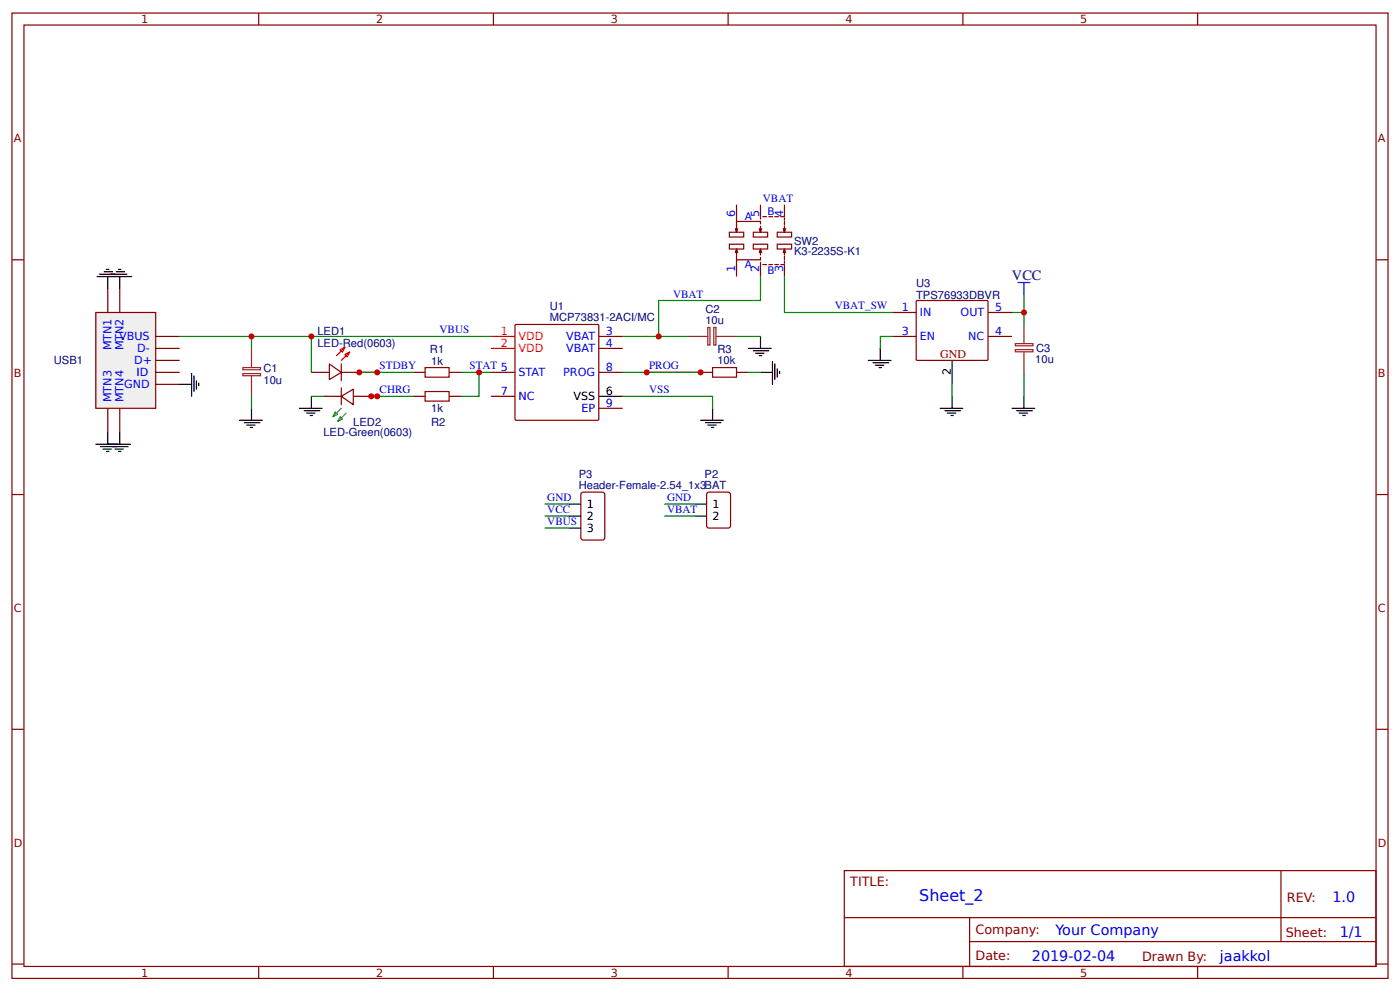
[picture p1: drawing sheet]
<svg xmlns="http://www.w3.org/2000/svg" width="309mm" height="219mm" viewBox="0 0 309 219" stroke-linecap="round" stroke-linejoin="round" font-family="sans-serif">
<g fill="none" stroke="#800" stroke-width=".26">
<path d="M2.6 2.9h304.1v213.2h-304.1zM5.3 5.5h298.7v208h-298.7zM57.1 2.9v2.6M109 2.9v2.6M160.9 2.9v2.6M212.7 2.9v2.6M264.6 2.9v2.6M2.6 57.4h2.7M304 57.4h2.7M197.1 69h5.3M197.1 74.3h5.3M202.4 66.5l.3-.1h15.5l.1 .2-.1 12.9-.2 .1h-15.5l-.1-.3z"/>
<path d="M218.3 69h5.3M218.3 74.3h5.3M2.6 109.2h2.7M304 109.2h2.7M2.6 161.1h2.7M304 161.1h2.7M186.5 192.3h117.5v21.2h-117.5zM283 192.3v15.7M2.6 213h2.7M57.1 213.5v2.6M109 213.5v2.6M160.9 213.5v2.6"/>
<path d="M186.6 202.7h117.3M212.7 213.5v2.6M214.2 208h89.7M214.2 202.7v10.6M264.6 213.5v2.6M304 213h2.7"/>
</g>
<path d="M210.3 79.6v5.3" fill="none" stroke="#000" stroke-width=".26"/>
<path d="M21.2 69h13.2v21.2h-13.2z" fill="#efefef" stroke="#800" stroke-width=".26"/>
<g fill="none" stroke="#800" stroke-width=".26">
<path d="M161.1 51.3h3.2v1.1h-3.2zM161.1 53.9h3.2v1.1h-3.2zM162.5 55.8l.2-.8v2.4h5.3v-.5M162.7 55l.3 .8M162.7 45.2v3.7M162.7 57.4v3.7M163 50.5l-.3 .8M166.4 51.3h3.2v1.1h-3.2zM166.4 53.9h3.2v1.1h-3.2zM167.7 55.8l.3-.8v1.3M168 50v1.3l-.3-.8M168 49.5v-.6h-5.3v2.4l-.2-.8"/>
<path d="M168 55l.3 .8M168 45.2v3.2M168 57.9v3.2M168.3 50.5l-.3 .8M168.5 58.4h.8M168.5 47.9h.8M169.9 58.4h.8M169.9 47.9h.8M171.2 58.4h.8M171.2 47.9h.8M171.7 51.3h3.2v1.1h-3.2zM171.7 53.9h3.2v1.1h-3.2z"/>
<path d="M172.5 58.4h.8v2.7M173 55.8l.3-.8v1.3M173.3 50v1.3l-.3-.8M173.3 55l.3 .8M173.3 45.2v2.7h-.8M173.3 48.1v.6M173.3 48.9v.8M173.3 56.6v.8M173.3 57.7v.5M173.6 50.5l-.3 .8M23.8 63.7v5.3M26.5 63.7v5.3"/>
<path d="M34.4 74.3h5.3M34.4 77h5.3M34.4 79.6h5.3M113.8 71.8l.2-.1h18l.3 .1v20.8l-.1 .2h-18.2l-.2-.1zM132.3 74.3h5.3M132.3 77h5.3M23.8 90.2v5.3M26.5 90.2v5.3M34.4 84.9h5.3M34.4 82.3h5.3M68.8 82.3h4M71.4 87.6h4"/>
<path d="M72.8 80.4l2.6 1.9-2.6 1.5zM75.4 87.6l2.7-1.6v3.4zM75.4 82.3h4M75.4 80.4v3.7M75.4 85.7v3.7M78.1 87.6h3.9M91.3 82.3h2.6M91.3 87.6h2.6M99.2 82.3h2.7M99.2 87.6h2.7M108.5 82.3h5.3M108.5 87.6h5.3"/>
<path d="M132.3 82.3h5.3M132.3 90.2h5.3M154.8 82.3h2.6M162.7 82.3h2.7M128.6 108.8l4.5-.1 .4 .3 .1 9.8-.2 .4-4.5 .1-.5-.3-.1-9.8zM156.4 108.8l4.5-.1 .4 .3 .1 7.1-.3 .5-4.5 .1-.4-.3-.1-7.2z"/>
</g>
<path d="M224.9 62.4h2.6M226.2 62.4v2.7" fill="none" stroke="#00f" stroke-width=".26"/>
<g fill="none" stroke="#080" stroke-width=".26">
<path d="M39.7 74.3h68.8M55.6 74.3v2.7M68.8 74.3v8M145.5 74.3h6.6M162.7 74.3h5.3M168 61.1v5.3h-22.5v7.9h-7.9M173.3 61.1v7.9h23.8M197.1 74.3h-2.6v2.7M226.2 65.1v3.9h-2.6M226.2 69v2.7M55.6 87.6v2.6M68.8 87.6h2.6"/>
<path d="M79.4 82.3h11.9M82 87.6h9.3M101.9 82.3h6.6M105.8 82.3v5.3h-3.9M137.6 87.6h19.8v2.6M137.6 82.3h17.2M165.4 82.3h2.6M210.3 84.9v2.7M226.2 82.3v5.3M120.4 111.4h5.3M120.4 114h5.3M120.4 116.7h5.3"/>
<path d="M146.8 111.4h6.7M146.8 114h6.7"/>
</g>
<g fill="none" stroke="#000" stroke-width=".26">
<path d="M23.5 59.5h.6M26.2 59.5h.5M21.4 61.1h7.7M22 60.6h6M23 60h1.9M23.8 61.1v2.6M25.7 60h1.8M26.5 61.1v2.6M165.4 77h5M166.4 77.5h3.5M167 78h1.8M167.7 78.6h.6"/>
<path d="M168 74.3v2.7M170.7 79.9v5M191.8 79.6h5M194.5 77v2.6M21.2 98.1h7.6M22.2 98.7h6.1M22.8 99.2h1.8M23.5 99.7h.6M23.8 95.5v2.6M25.4 99.2h1.9M26.2 99.7h.5M26.5 95.5v2.6"/>
<path d="M39.7 84.9h2.6M42.3 82.5v5.1M42.9 83.1v3.4M43.4 84.1v1.9M43.9 84.6v.6M52.9 92.8h5M54 93.4h3.4M54.5 93.9h1.9M55.3 94.4h.5M55.6 90.2v2.6M66.1 90.2h5.1M67.2 90.7h3.4"/>
<path d="M67.7 91.3h1.9M68.5 91.8h.6M68.8 87.6v2.6M132.3 87.6h5.3M154.8 92.8h5M155.8 93.4h3.5M156.4 93.9h1.8M157.2 94.4h.5M157.4 90.2v2.6M168 82.3h2.7M171.2 80.4v3.4M171.7 81.5v1.8"/>
<path d="M172.2 82v.5M192.9 80.1h3.4M193.4 80.7h1.9M194.2 81.2h.5M207.7 90.2h5M208.8 90.7h3.4M209.3 91.3h1.8M210.1 91.8h.5M210.3 87.6v2.6M223.6 90.2h5M224.6 90.7h3.5M225.2 91.3h1.8"/>
<path d="M226 91.8h.5M226.2 87.6v2.6M125.7 111.4h2.6M125.7 114h2.6M125.7 116.7h2.6M153.5 111.4h2.6M153.5 114h2.6"/>
</g>
<path d="M93.9 81.2h5.3v2.1h-5.3zM93.9 86.5h5.3v2.1h-5.3zM157.4 81.2h5.3v2.1h-5.3z" fill="none" stroke="#a00000" stroke-width=".26"/>
<path d="M55.6 77v4.2M152.1 74.3h4.3M156.4 72.3h.4v3.9h-.4zM157.7 72.3h.5v3.9h-.5zM158.2 74.3h4.5M224.3 77.2h3.9v.5h-3.9zM224.3 75.9h3.9v.5h-3.9zM226.2 71.7v4.2M226.2 77.8v4.5M53.7 82.5h3.8v.5h-3.8zM53.7 81.2h3.8v.5h-3.8zM55.6 83.1v4.5" fill="none" stroke="#8d2323" stroke-width=".26"/>
<path d="M74.1 91l.5 .5-1 .5zM75.1 92l.6 .6-1.1 .5zM75.4 90.2l-1.8 1.8M76.5 91.3l-1.9 1.8" fill="none" stroke="#690" stroke-width=".26"/>
<path d="M75.1 77.2l1.1-.5-.5 1.1zM76.2 78.3l1.1-.5-.6 1zM76.2 76.7l-1.9 1.9M77.3 77.8l-1.9 1.8M108.5 74.3h5.3M108.5 77h5.3" fill="none" stroke="#f00" stroke-width=".26"/>
<g fill="#c00">
<circle cx="142.9" cy="82.3" r=".66"/>
<circle cx="154.8" cy="82.3" r=".66"/>
<circle cx="79.4" cy="82.3" r=".66"/>
<circle cx="68.8" cy="74.3" r=".66"/>
<circle cx="55.6" cy="74.3" r=".66"/>
<circle cx="105.8" cy="82.3" r=".66"/>
<circle cx="226.2" cy="69" r=".66"/>
<circle cx="82" cy="87.6" r=".66"/>
<circle cx="83.3" cy="87.6" r=".66"/>
<circle cx="83.3" cy="82.3" r=".66"/>
<circle cx="145.5" cy="74.3" r=".66"/>
</g>
<text font-size="3.5" fill="#00f" x="203.1" y="199.1">Sheet_2</text>
<text font-size="3.2" fill="#000080" x="223.6" y="61.9">VCC</text>
<g font-size="3.2" fill="#00f">
<text x="294.4" y="199.3">1.0</text>
<text x="233.2" y="206.4">Your Company</text>
<text x="296" y="207">1/1</text>
<text x="228" y="212.3">2019-02-04</text>
<text x="269.5" y="212.2">jaakkol</text>
</g>
<g font-size="2.8" fill="#800">
<text x="187.9" y="195.8">TITLE:</text>
<text x="284.3" y="199.3">REV:</text>
<text x="215.5" y="206.4">Company:</text>
<text x="284.1" y="206.9">Sheet:</text>
<text x="215.5" y="212.2">Date:</text>
<text x="252.3" y="212.2">Drawn By:</text>
</g>
<text font-size="2.6" fill="#800" x="207.7" y="79.1">GND</text>
<g font-size="2.5" fill="#800">
<text x="31.2" y="5.1">1</text>
<text x="83.1" y="5.1">2</text>
<text x="134.9" y="5.1">3</text>
<text x="186.8" y="5.1">4</text>
<text x="238.7" y="5.1">5</text>
<text x="3" y="31.5">A</text>
<text x="304.4" y="31.5">A</text>
<text x="3" y="83.3">B</text>
<text x="304.4" y="83.3">B</text>
<text x="3" y="135.2">C</text>
<text x="304.4" y="135.2">C</text>
<text x="3" y="187">D</text>
<text x="304.4" y="187">D</text>
<text x="31.2" y="215.7">1</text>
<text x="83.1" y="215.7">2</text>
<text x="134.9" y="215.7">3</text>
<text x="186.8" y="215.7">4</text>
<text x="238.7" y="215.7">5</text>
</g>
<g font-size="2.5" fill="#00f">
<text x="162.5" y="47.9" transform="rotate(-90 162.5 47.9)">6</text>
<text x="167.7" y="47.9" transform="rotate(-90 167.7 47.9)">5</text>
<text x="168.5" y="44.6">VBAT</text>
<text x="173" y="47.9" transform="rotate(-90 173 47.9)">4</text>
<text x="148.7" y="65.7">VBAT</text>
<text x="162.5" y="60" transform="rotate(-90 162.5 60)">1</text>
<text x="167.7" y="60" transform="rotate(-90 167.7 60)">2</text>
<text x="173" y="60" transform="rotate(-90 173 60)">3</text>
<text x="184.4" y="68.4">VBAT_SW</text>
<text x="199.2" y="68.8">1</text>
<text x="203.2" y="69.8">IN</text>
<text x="212.2" y="69.8">OUT</text>
<text x="219.9" y="68.8">5</text>
<text x="24.6" y="77.4" transform="rotate(-90 24.6 77.4)">MTN1</text>
<text x="26.3" y="75.1">VBUS</text>
<text x="27.3" y="77.4" transform="rotate(-90 27.3 77.4)">MTN2</text>
<text x="30.3" y="77.8">D-</text>
<text x="97.1" y="73.7">VBUS</text>
<text x="125.1" y="75.1">VBAT</text>
<text x="125.1" y="77.8">VBAT</text>
<text x="133.9" y="74.1">3</text>
<text x="133.9" y="76.7">4</text>
<text x="199.2" y="74.1">3</text>
<text x="203.2" y="75.1">EN</text>
<text x="213.9" y="75.1">NC</text>
<text x="219.9" y="74.1">4</text>
<text x="29.6" y="80.4">D+</text>
<text x="30.2" y="83.1">ID</text>
<text x="83.9" y="81.6">STDBY</text>
<text x="103.7" y="81.6">STAT 5</text>
<text x="114.6" y="83.1">STAT</text>
<text x="124.4" y="83.1">PROG</text>
<text x="133.9" y="82">8</text>
<text x="143.4" y="81.6">PROG</text>
<text x="24.6" y="88.9" transform="rotate(-90 24.6 88.9)">MTN3</text>
<text x="27.3" y="88.9" transform="rotate(-90 27.3 88.9)">MTN4</text>
<text x="27.4" y="85.7">GND</text>
<text x="83.9" y="86.9">CHRG</text>
<text x="110.6" y="87.3">7</text>
<text x="114.6" y="88.3">NC</text>
<text x="133.9" y="89.9">9</text>
<text x="143.4" y="86.9">VSS</text>
<text x="128.4" y="91">EP</text>
<text x="120.9" y="110.7">GND</text>
<text x="120.9" y="113.3">VCC</text>
<text x="147.4" y="110.7">GND</text>
<text x="147.4" y="113.3">VBAT</text>
<text x="120.9" y="116">VBUS</text>
</g>
<g font-size="2.5" fill="#000080">
<text x="175.4" y="56.3">K3-2235S-K1</text>
<text x="175.4" y="54">SW2</text>
<text x="202.4" y="66">TPS76933DBVR</text>
<text x="202.4" y="63.3">U3</text>
<text x="121.5" y="70.9">MCP73831-2ACI/MC</text>
<text x="121.5" y="68.5">U1</text>
<text x="155.8" y="71.5">10u</text>
<text x="155.9" y="69.2">C2</text>
<text x="70.1" y="76.6">LED-Red(0603)</text>
<text x="70.1" y="73.9">LED1</text>
<text x="228.9" y="77.8">C3</text>
<text x="11.9" y="80.5">USB1</text>
<text x="58.2" y="82.1">C1</text>
<text x="95" y="78">R1</text>
<text x="95.3" y="80.5">1k</text>
<text x="158.5" y="80.4">10k</text>
<text x="158.5" y="78">R3</text>
<text x="228.7" y="80.2">10u</text>
<text x="58.2" y="84.8">10u</text>
<text x="78.1" y="94">LED2</text>
<text x="95.3" y="91.1">1k</text>
<text x="95.3" y="94">R2</text>
<text x="71.4" y="96.4">LED-Green(0603)</text>
<text x="127.9" y="107.9">Header-Female-2.54_1x3BAT</text>
<text x="127.9" y="105.5">P3</text>
<text x="155.7" y="105.5">P2</text>
</g>
<g font-size="2.5" fill="#f00">
<text x="110.6" y="74.1">1</text>
<text x="110.6" y="76.7">2</text>
<text x="114.6" y="75.1">VDD</text>
<text x="114.6" y="77.8">VDD</text>
</g>
<g font-size="2.5">
<text x="210.1" y="82.8" transform="rotate(-90 210.1 82.8)">2</text>
<text x="126.7" y="88.3">VSS</text>
<text x="133.9" y="87.3">6</text>
<text x="129.6" y="112.2">1</text>
<text x="157.4" y="112.2">1</text>
<text x="129.6" y="114.8">2</text>
<text x="129.6" y="117.4">3</text>
<text x="157.4" y="114.8">2</text>
</g>
<g font-size="2.3" fill="#00f">
<text x="169.6" y="47.5">B</text>
<text x="164.6" y="48.6">A</text>
<text x="164.6" y="59.2">A</text>
<text x="169.6" y="60.5">B</text>
</g>
</svg>
